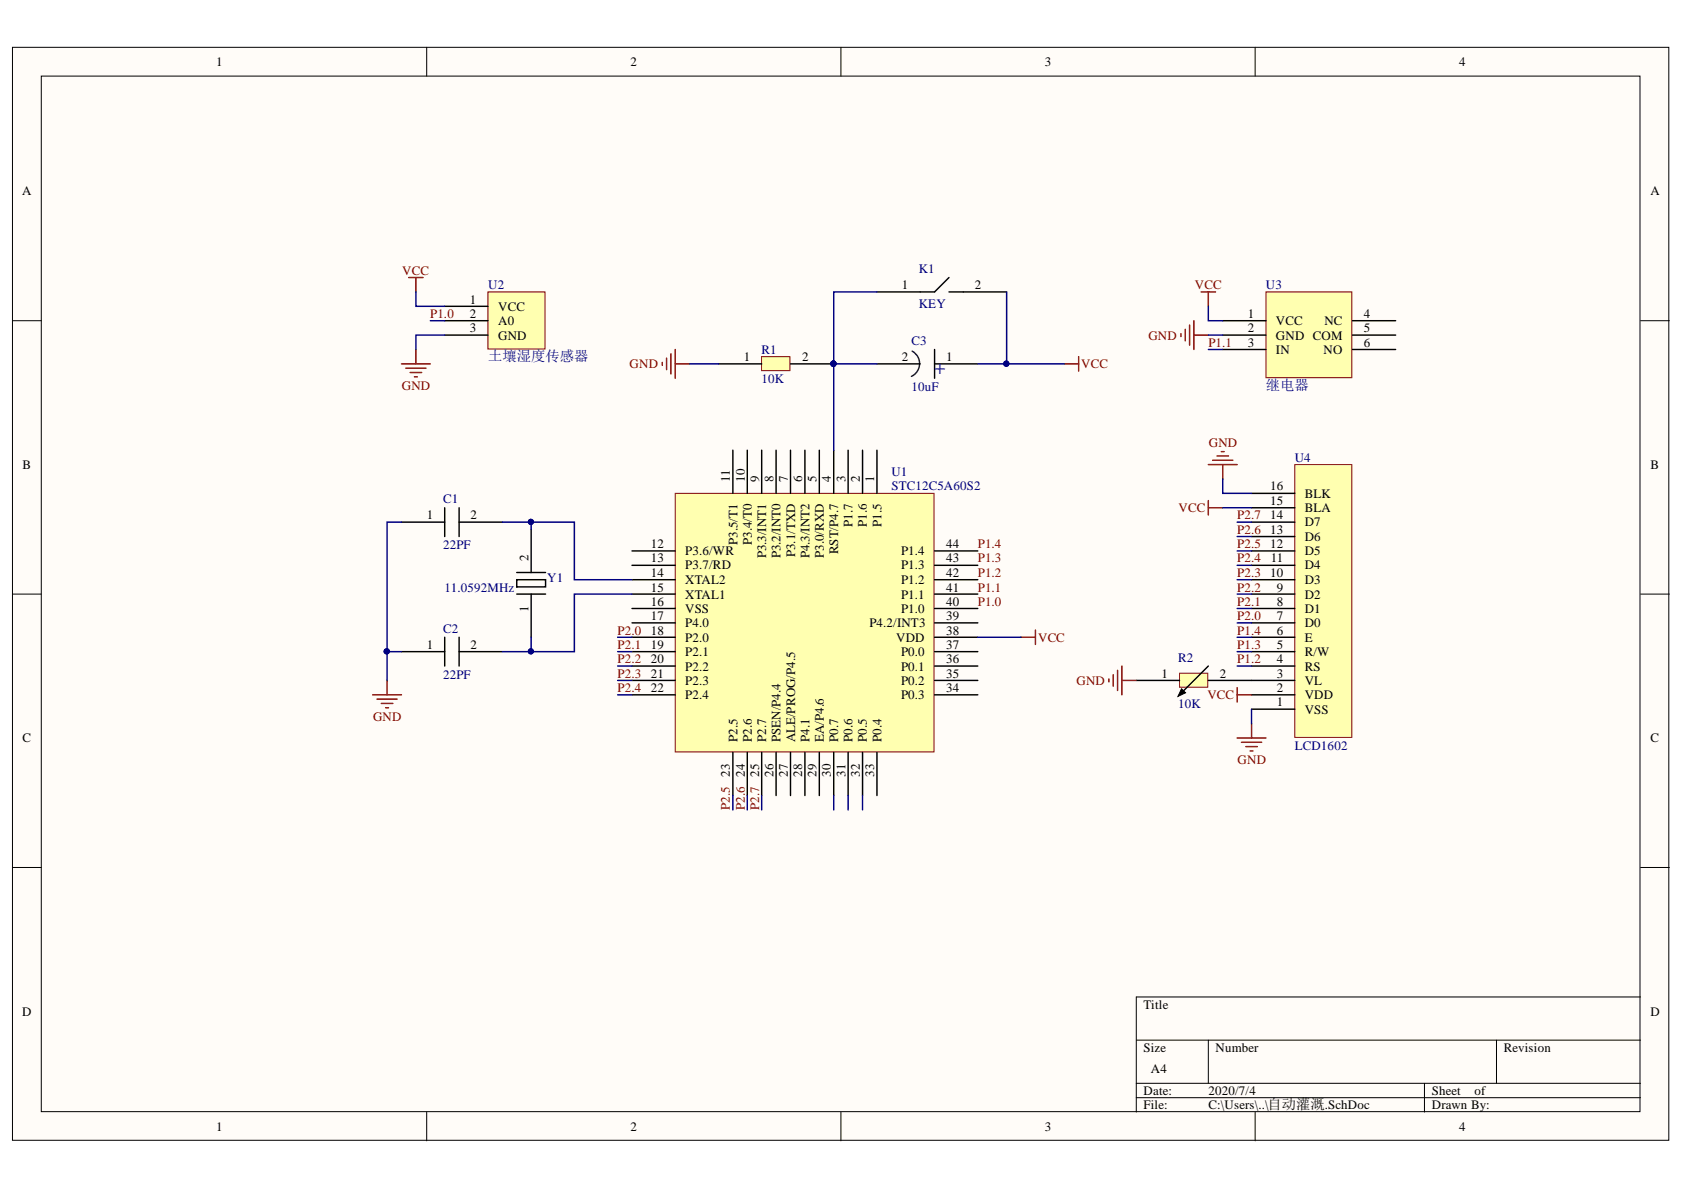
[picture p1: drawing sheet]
# Altium schematic sheet 自动灌溉.SchDoc
size A4

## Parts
C1  22PF
C2  22PF
C3  10uF
K1  KEY
R1  10K
R2  10K
U1  STC12C5A60S2
U2  土壤湿度传感器
U3  继电器
U4  LCD1602
Y1  11.0592MHz

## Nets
GND: C1.1 C2.1 R1.1 R2.1 U2.3(GND) U3.2(GND) U4.1(VSS) U4.16(BLK)
VCC: C3.1 K1.2 U1.38(VDD) U2.1(VCC) U3.1(VCC) U4.2(VDD) U4.15(BLA)
P1.0: U1.40(P1.0) U2.2(A0)
P1.1: U1.41(P1.1) U3.3(IN)
P1.2: U1.42(P1.2) U4.4(RS)
P1.3: U1.43(P1.3) U4.5(R/W)
P1.4: U1.44(P1.4) U4.6(E)
P2.0: U1.18(P2.0) U4.7(D0)
P2.1: U1.19(P2.1) U4.8(D1)
P2.2: U1.20(P2.2) U4.9(D2)
P2.3: U1.21(P2.3) U4.10(D3)
P2.4: U1.22(P2.4) U4.11(D4)
P2.5: U1.23(P2.5) U4.12(D5)
P2.6: U1.24(P2.6) U4.13(D6)
P2.7: U1.25(P2.7) U4.14(D7)
NetC1_2: C1.2 U1.14(XTAL2) Y1.2
NetC2_2: C2.2 U1.15(XTAL1) Y1.1
NetC3_2: C3.2 K1.1 R1.2 U1.4(RST/P4.7)
NetR2_2: R2.2 U4.3(VL)

Not connected (* = marked no-connect by the designer): U1 1(P1.5) 2(P1.6) 3(P1.7) 5(P3.0/RXD) 6(P4.3/INT2) 7(P3.1/TXD) 8(P3.2/INT0) 9(P3.3/INT1) 10(P3.4/T0) 11(P3.5/T1) 12(P3.6/WR) 13(P3.7/RD) 16(VSS) 17(P4.0) 26(PSEN/P4.4) 27(ALE/PROG/P4.5) 28(P4.1) 29(EA/P4.6) 30(P0.7) 31(P0.6) 32(P0.5) 33(P0.4) 34(P0.3) 35(P0.2) 36(P0.1) 37(P0.0) 39(P4.2/INT3); U3 4(NC) 5(COM) 6(NO)

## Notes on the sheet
- (near C3) +
